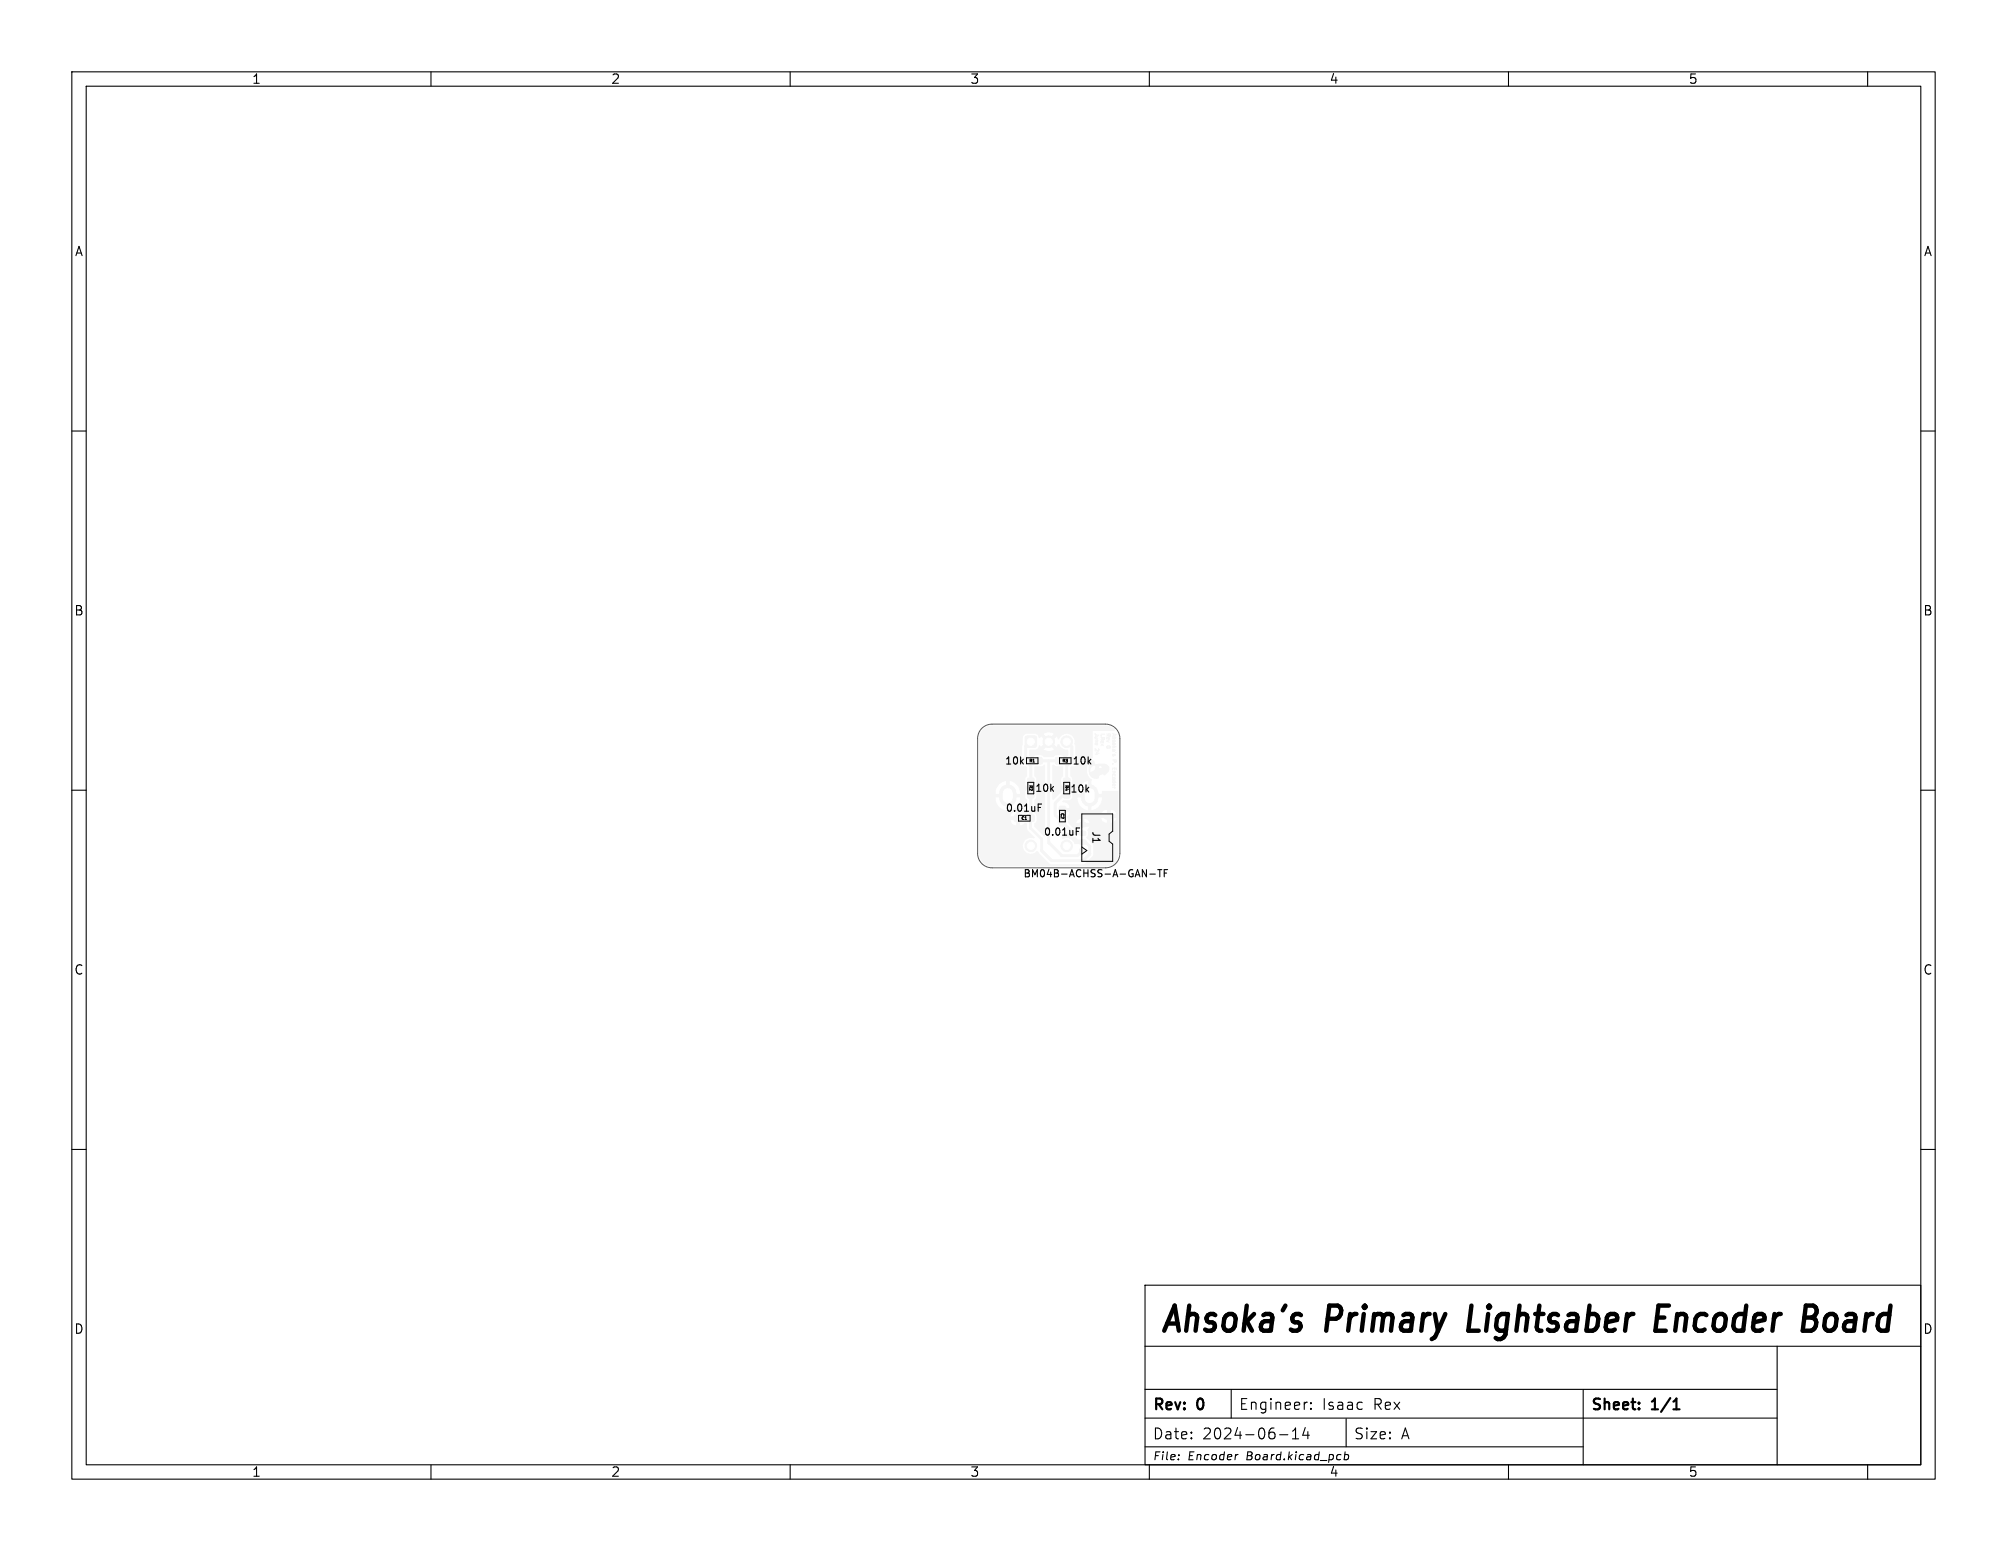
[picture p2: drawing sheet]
<svg xmlns="http://www.w3.org/2000/svg" width="279mm" height="216mm" viewBox="0 0 279 216" stroke-linecap="round" stroke-linejoin="round" font-family="sans-serif">
<g fill="none" stroke="#f5f5f5" stroke-width=".14">
<path d="M152.5 102.1v.2h.5M152.5 102.8h.3M152.5 103h.3M152.5 105h.3M152.6 103.4l.1 .3h.1l-.1-.3-.2 .1v.2M152.8 103v.2h-.3M152.8 102.6h-.3v.2M152.9 104.3h.1M152.9 104.3l.1 .1-.2 .1-.3-.3v.3M153 104.9l-.4-.2v.3M153.3 102.2h.5M153.3 102.7h.5l-.1 .2h-.2v-.2"/>
<path d="M153.3 102.4h.1M153.3 103.5l.3 .3M153.4 103.1l.1 .3h.1l-.1-.3-.2 .1v.2M153.5 102.8l-.2 .1M153.6 103.5l-.3 .3M154.1 102.2h.5l-.1 .2h-.2v-.2M154.1 103.9a.24 .24 0 0 1 .3-.1 .24 .24 0 0 1 .2 .3h-.1a.24 .24 0 0 1-.2 .1 .24 .24 0 0 1-.2-.3zM154.2 102.7l.1 .2h.1l-.1-.2h-.2v.2M154.3 102.3l-.2 .2M154.4 103.1l-.3 .1 .3 .1M154.9 102.1l.5 .2-.5 .1M154.9 102.6h.5"/>
<path d="M154.9 107.2v-.3h.5v.3M154.9 103.9h.5M154.9 105.8h.5l-.1 .3-.2-.1v-.2M154.9 106.3h.1M154.9 107.4h.3M154.9 108.9h.5M154.9 109.6h.3M154.9 103v.2h.1l.1-.2 .1 .2M154.9 105v.2h.1l.1-.2 .1 .2M154.9 108l.1-.2 .2 .1v.1M154.9 108.3l.2-.1 .1 .2-.2 .1zM154.9 108.9l.1-.2h.2v.2"/>
<path d="M154.9 104.5l.1-.2 .1 .2M154.9 103.5h.3v.2h-.3zM155 102.2v.2M155 103.9l.2 .2M155 109.1l.1 .3h.1l-.1-.3-.2 .1v.2M155.1 104l-.2 .1M155.1 109.6l.1 .1M155.1 106.9v.2M155.2 102.6v.2h-.3M155.2 107.4v.2h-.3M155.2 104.3v.2h-.3M155.3 104.8h.1"/>
</g>
<g fill="#f5f5f5" stroke="#f5f5f5" stroke-width=".14">
<path d="M152.4 106.5h.1a2.09 2.09 0 0 1 1.8 .2v.1h-.8l-.2-.2a.25 .25 0 0 0-.4 0 .25 .25 0 0 0 .1 .4 .25 .25 0 0 0 .3 0l.2-.2h.8v.4l-.2 .1a.1 .1 0 0 0-.1-.1 .1 .1 0 0 0-.1 .1 .1 .1 0 0 0 .2 0h.2l-.6 .6a.34 .34 0 0 0-.5-.1l-.2 .1a.43 .43 0 0 1-.5 .4 .8 .8 0 0 1-.7-.8 .65 .65 0 0 0 .6-.3 .65 .65 0 0 0 0-.7z"/>
<path d="M151.9 105.9a.36 .36 0 0 1 .4 .1 .36 .36 0 0 1 0 .5 1.03 1.03 0 0 0-.2 1.7 1.81 1.81 0 0 1-.4-1.9z"/>
<path d="M142.8 102.5l.1-.1 1.3 .1 .1 .2-.1 1.3-.1 .1-1.3-.1-.1-.2z"/>
<path d="M148.1 108.4h.8v.8h-.8z"/>
<path d="M148.1 110.2h.8v.8h-.8z"/>
<path d="M148.8 105.5h.8v.8h-.8z"/>
<path d="M147 105.5h.8v.8h-.8z"/>
<path d="M143.1 108.4h.8v.8h-.8z"/>
<path d="M143.1 110.2h.8v.8h-.8z"/>
<path d="M142.4 105.5h.8v.8h-.8z"/>
<path d="M144.2 105.5h.8v.8h-.8z"/>
<path d="M153.9 113.3h.9l.1 .1v.5l-.2 .1h-.8l-.1-.2z"/>
<path d="M153.9 119.3l.9-.1 .1 .2v.4l-.2 .1h-.8l-.1-.1z"/>
<path d="M150.3 114.5h.8v.5l-.1 .1h-.6l-.1-.2z"/>
<path d="M150.3 115.7h.8v.5l-.1 .1h-.6l-.1-.2z"/>
<path d="M150.3 116.9h.8v.5l-.1 .1h-.6l-.1-.1z"/>
<path d="M150.3 118.1h.8v.5l-.1 .1h-.6l-.1-.2z"/>
<path d="M147.5 112.3h.8v.9h-.8z"/>
<path d="M147.5 114h.8v.9h-.8z"/>
<path d="M141.3 113.5h.9v.8h-.9z"/>
<path d="M143 113.5h.9v.8h-.9z"/>
<circle cx="148.5" cy="117.7" r=".8"/>
<circle cx="143.5" cy="117.7" r=".8"/>
<circle cx="146" cy="103.2" r=".8"/>
<circle cx="148.5" cy="103.2" r=".8"/>
</g>
<path d="M140.3 110.4v.7M151.7 110.4v.7" fill="none" stroke="#f5f5f5" stroke-width="2.4"/>
<path d="M143.5 110.6v4.7l1.5 1.5v1.6l1.4 1.4h4.4l.9-.9v-1.1l-.6-.6h-.4M143.5 103.2l-.7 .8v1.9l.7 .7v2.2M144.6 105.9h2.8M146 105.9v11.4l1.8 1.8h2.2l.7-.7M148.5 110.6h-.4l-1.2 1.2v1.7l2.5 2.5h1.3M148.5 103.2l.7 .8v1.9l-.7 .7v2.2" fill="none" stroke="#f5f5f5" stroke-width=".4"/>
<g fill="#f5f5f5">
<path d="M143.3 104.4h.8a.68 .68 0 0 0 .6-.6h.1l.1 .2 .6-.6 .4 .3-.6 .6a1.28 1.28 0 0 0 1.4 0l-.6-.6 .4-.3 .6 .6 .2-.4h.2a1.29 1.29 0 0 0 1.2 .8v.8l-.3 .3v.4a.12 .12 0 0 1-.1 .2 .12 .12 0 0 1-.1-.2l-.1-.5-.3-.3h-.8l-.4 .3h-1.2l-.4-.3h-.7a.53 .53 0 0 0-.5 .5v.3a.12 .12 0 0 1-.1 .2 .12 .12 0 0 1-.1-.2v-.4l-.3-.4z"/>
<path d="M136.8 101.5l.6-.4 .7-.1h15.8a1.8 1.8 0 0 1 1.3 .5v.2l-.1 .1h-3v3.6l-.1 .2a1.27 1.27 0 0 0-.7 1.1v.7a1.45 1.45 0 0 0 .5 1l.2 .2-.1 1.1h-.4v-1a1.69 1.69 0 0 0-1.5 1.8h1v.5h-1v.2a1.7 1.7 0 0 0 1.5 1.6v-1h.4v1h.1a1.7 1.7 0 0 0 1.4-1.8h-1v-.5h1v-.3l.1-.1h2.2v3.3h-.3a.69 .69 0 0 0-.8-.6v.6h-.5v-.6l-.5 .1-.3 .5h2.4v.5h-1.1v.6h-.5v-.6h-.8a.69 .69 0 0 0 .8 .6l.9-.1 .3-.2 .1-.3h.3v.6h-4.1a.65 .65 0 0 0-.6-.5v.5h-.5v-.5l-.5 .1-.2 .4h5.9v3.2h-3.5l-.1-.2-.9-.9 .2-.4v-.7l.2-.4h-1.8l.1 .3-.2 .1-1-1v-.5l-.2-.2 .3-.4 .1-.4-1.2-.1v-.4h1.2v-.1a.82 .82 0 0 0-1-.7 .21 .21 0 0 1 .1-.3 .21 .21 0 0 1 .2 0h.7l.2-.2 .2-.2-.1-.9-.4-.3a.96 .96 0 0 0-.9 .2l-.2 .3-1 1h-.2v-4.7l.1-.2 .4 .3h1v1.3l-.3 .4v.8l.2 .2 .2 .2h.7a.53 .53 0 0 0 .5-.5v-.7l-.3-.4v-1.1l.1-.2a.73 .73 0 0 0 .9-.4v-.8l-.3-.4v-1.2l-.1-.3a1.16 1.16 0 0 0-.7-1.4 1.16 1.16 0 0 0-1.5 .7h-.1l-.2-.4-.6 .6-.4-.3 .6-.6-.7-.3-.7 .3 .6 .6-.4 .3-.6-.6-.1 .2h-.2a.59 .59 0 0 0-.5-.6l-1.3 .1-.3 .2-.1 1.2-.1 .3v1.2l-.3 .4v.7a.61 .61 0 0 0 .8 .5l.2 .2v1.1l-.3 .4v.8l.2 .2 .2 .2h.7l.3-.2 .2-.3v-.7l-.3-.4v-1.3l.1-.1 .9 .1 .4-.3 .1 .2v9.7l-.1 .1-1.4-1.3v-.4l.2-.3 .1-.2a.96 .96 0 0 0-.2-.9l-.1-.2v-1.7l.3-.4v-.7l-.2-.3a.96 .96 0 0 0-.9-.2l-.3 .2-.2 .3h-.7v-.2a1.69 1.69 0 0 0-1.5-1.4v1h-.4v-1h-.1a1.7 1.7 0 0 0-1.4 1.8h1v.5h-1v.2a1.7 1.7 0 0 0 1.5 1.6v-1h.4v1h.1a1.7 1.7 0 0 0 1.4-1.8h-1v-.5h1v-.2h.7v.7l.3 .4v1.7a.23 .23 0 0 1-.4 .1l-.2-.2-.4-.1v.8h-.5v-.8a.73 .73 0 0 0-.8 .8h1.3v1.2h.1h-.6v-.8l-.8 .1a.73 .73 0 0 0 .8 .7 1.14 1.14 0 0 0 1.1-.3l.1-.1 .2 .2 .1 .8 1 1-.1 .2a1.13 1.13 0 0 0-1.4 .6 1.13 1.13 0 0 0 .4 1.4 1.13 1.13 0 0 0 1.5-.2l1.7 1.7 .2 .1h4.7l1.2-1.2v-1.4h3.5v1.1a1.8 1.8 0 0 1-1.8 1.8h-15.8a1.8 1.8 0 0 1-1.8-1.8v-16l.1-.7z"/>
<path d="M147.8 116.2l.3-.3h.5l.5 .5 .6 .1 .4 .4 1 .1-.1 .5h-1.4a1.26 1.26 0 0 0-1.7-.7z"/>
</g>
<g fill="#fff" stroke="#fff" stroke-width=".14">
<circle cx="148.5" cy="117.7" r=".5"/>
<circle cx="143.5" cy="117.7" r=".5"/>
<circle cx="146" cy="103.3" r=".5"/>
<circle cx="148.5" cy="103.3" r=".5"/>
<circle cx="143.5" cy="103.3" r=".5"/>
</g>
<path d="M140.3 110.4v.7M151.7 110.4v.7" fill="none" stroke="#fff" stroke-width="1.4"/>
<g fill="none" stroke="#000" stroke-width=".15">
<path d="M10 10h259.4v195.9h-259.4zM12 12h255.4v191.9h-255.4zM60 10v2M110 10v2M160 10v2M210 10v2M260 10v2M10 60h2M267.4 60h2M10 110h2M144.5 112.4h.4M144.5 111.9h.5"/>
<path d="M149.8 115.7h.4M149.8 115.3h.5M267.4 110h2M160.1 121.7h.7M161.2 121.1h.5M161.5 121.1v1M162.1 121.5h.3M162.6 121.1h-.5v1M10 160h2M267.4 160h2M159.4 178.9h108v25h-108zM159.4 197.4h88"/>
<path d="M159.4 193.4h88M159.4 187.4h108M171.4 193.4v4M178.1 199.7h1.2M179.9 199.2l.5-.4v1.5M181.7 198.7l-.3 1.1h.9M181.9 195.2h.1M182.1 199.3v1M182.5 196l.1 .1-.1 .1M182.5 196l-.1 .1 .1 .1M182.5 195.3v.1M182.5 196v.2"/>
<path d="M182.5 195.3h.1l-.1 .1M182.5 195.3h-.1l.1 .1M187.4 197.5v3.9M220.4 193.4v10.5M247.4 187.4v16.5M60 203.9v2M110 203.9v2M159.4 201.4h61M160 203.9v2M164.1 202.5v.1M172.2 202.5h.2M179.9 200.3h.9"/>
<path d="M186.6 202.5h.1M187.2 202.5h.5l.1 .2-.1 .3-.2 .2-.4-.1M187.3 202.1l-.2 1.1M210 203.9v2M260 203.9v2"/>
</g>
<path d="M233 196.2h.8M233.2 194.9l.2-.2v1.5" fill="none" stroke="#000" stroke-width=".3"/>
<path d="M230.7 183.4h1M232.3 181.7h-1.4l-.5 3.5h1.5M251.2 183.4h1M251.4 181.7h1a.88 .88 0 0 1 .5 .9 .88 .88 0 0 1-.7 .8M252.2 183.4l.4 .2a1.07 1.07 0 0 1-.5 1.6" fill="none" stroke="#000" stroke-width=".61"/>
<path d="M141.8 113.5v.8h1.6v-.8M142.9 105.5h1.6v.8h-1.6zM143.1 108.9h.8v1.6h-.8zM147.5 112.8h.8v1.6h-.8zM148.1 108.9h.8v1.6h-.8zM149.1 105.5h-1.6v.8h1.6M150.6 113.3h4.3v2.4l-.5 .4v1l.5 .4v2.4h-4.3zM150.6 117.9l.7 .5-.7 .5" fill="none" stroke="#000" stroke-width=".14"/>
<path d="M136.7 101.4a2 2 0 0 1 1.4-.6h15.8a2 2 0 0 1 2 2v16a2 2 0 0 1-2 2h-15.8a2 2 0 0 1-2-2v-16a2 2 0 0 1 .6-1.4z" fill="none" stroke="#575757" stroke-width=".14"/>
<g font-size="4.9">
<text x="161.4" y="186.3">Ahsoka's</text>
<text x="184.7" y="186.3">Primary</text>
<text x="205.7" y="186.3">Lightsaber</text>
<text x="233" y="186.3">Encoder</text>
<text x="254.7" y="186.3">Board</text>
</g>
<g font-size="2.1">
<text x="160.4" y="196.7">Rev:</text>
<text x="166.8" y="196.7">0</text>
<text x="172.4" y="196.5">Engineer:</text>
<text x="184" y="196.5">Isaac</text>
<text x="191.3" y="196.5">Rex</text>
<text x="221.4" y="196.7">Sheet:</text>
<text x="230.1" y="196.7">1/1</text>
<text x="160.4" y="200.6">Date:</text>
<text x="167.4" y="200.6">2024-06-14</text>
<text x="188.4" y="200.6">Size:</text>
<text x="195" y="200.6">A</text>
</g>
<g font-size="1.8">
<text x="35" y="11.9">1</text>
<text x="85" y="11.9">2</text>
<text x="135" y="11.9">3</text>
<text x="185" y="11.9">4</text>
<text x="235" y="11.9">5</text>
<text x="10.3" y="35.9">A</text>
<text x="267.7" y="35.9">A</text>
<text x="10.3" y="85.9">B</text>
<text x="267.7" y="85.9">B</text>
<text x="10.3" y="135.9">C</text>
<text x="267.7" y="135.9">C</text>
<text x="10.3" y="185.9">D</text>
<text x="267.7" y="185.9">D</text>
<text x="35" y="205.8">1</text>
<text x="85" y="205.8">2</text>
<text x="135" y="205.8">3</text>
<text x="185" y="205.8">4</text>
<text x="235" y="205.8">5</text>
</g>
<g font-size="1.5">
<text x="160.4" y="203.5">File:</text>
<text x="165.4" y="203.5">Encoder</text>
<text x="173.6" y="203.5">Board.kicad_pcb</text>
</g>
<g font-size="1.4">
<text x="139.8" y="106.6">10k</text>
<text x="149.2" y="106.6">10k</text>
<text x="139.9" y="113.2">0.01uF</text>
<text x="144" y="110.4">10k</text>
<text x="148.9" y="110.5">10k</text>
<text x="145.2" y="116.5">0.01uF</text>
<text x="151.9" y="115.6" transform="rotate(90 151.9 115.6)">J1</text>
<text x="142.4" y="122.3">BM04B-ACHSS-A-GAN-TF</text>
</g>
<g font-size=".6">
<text x="143.3" y="106.2">R1</text>
<text x="147.9" y="106.2">R3</text>
<text x="143.2" y="109.3" transform="rotate(90 143.2 109.3)">R2</text>
<text x="147.6" y="113.2" transform="rotate(90 147.6 113.2)">C2</text>
<text x="148.2" y="109.3" transform="rotate(90 148.2 109.3)">R4</text>
<text x="142.2" y="114.2">C1</text>
</g>
</svg>
